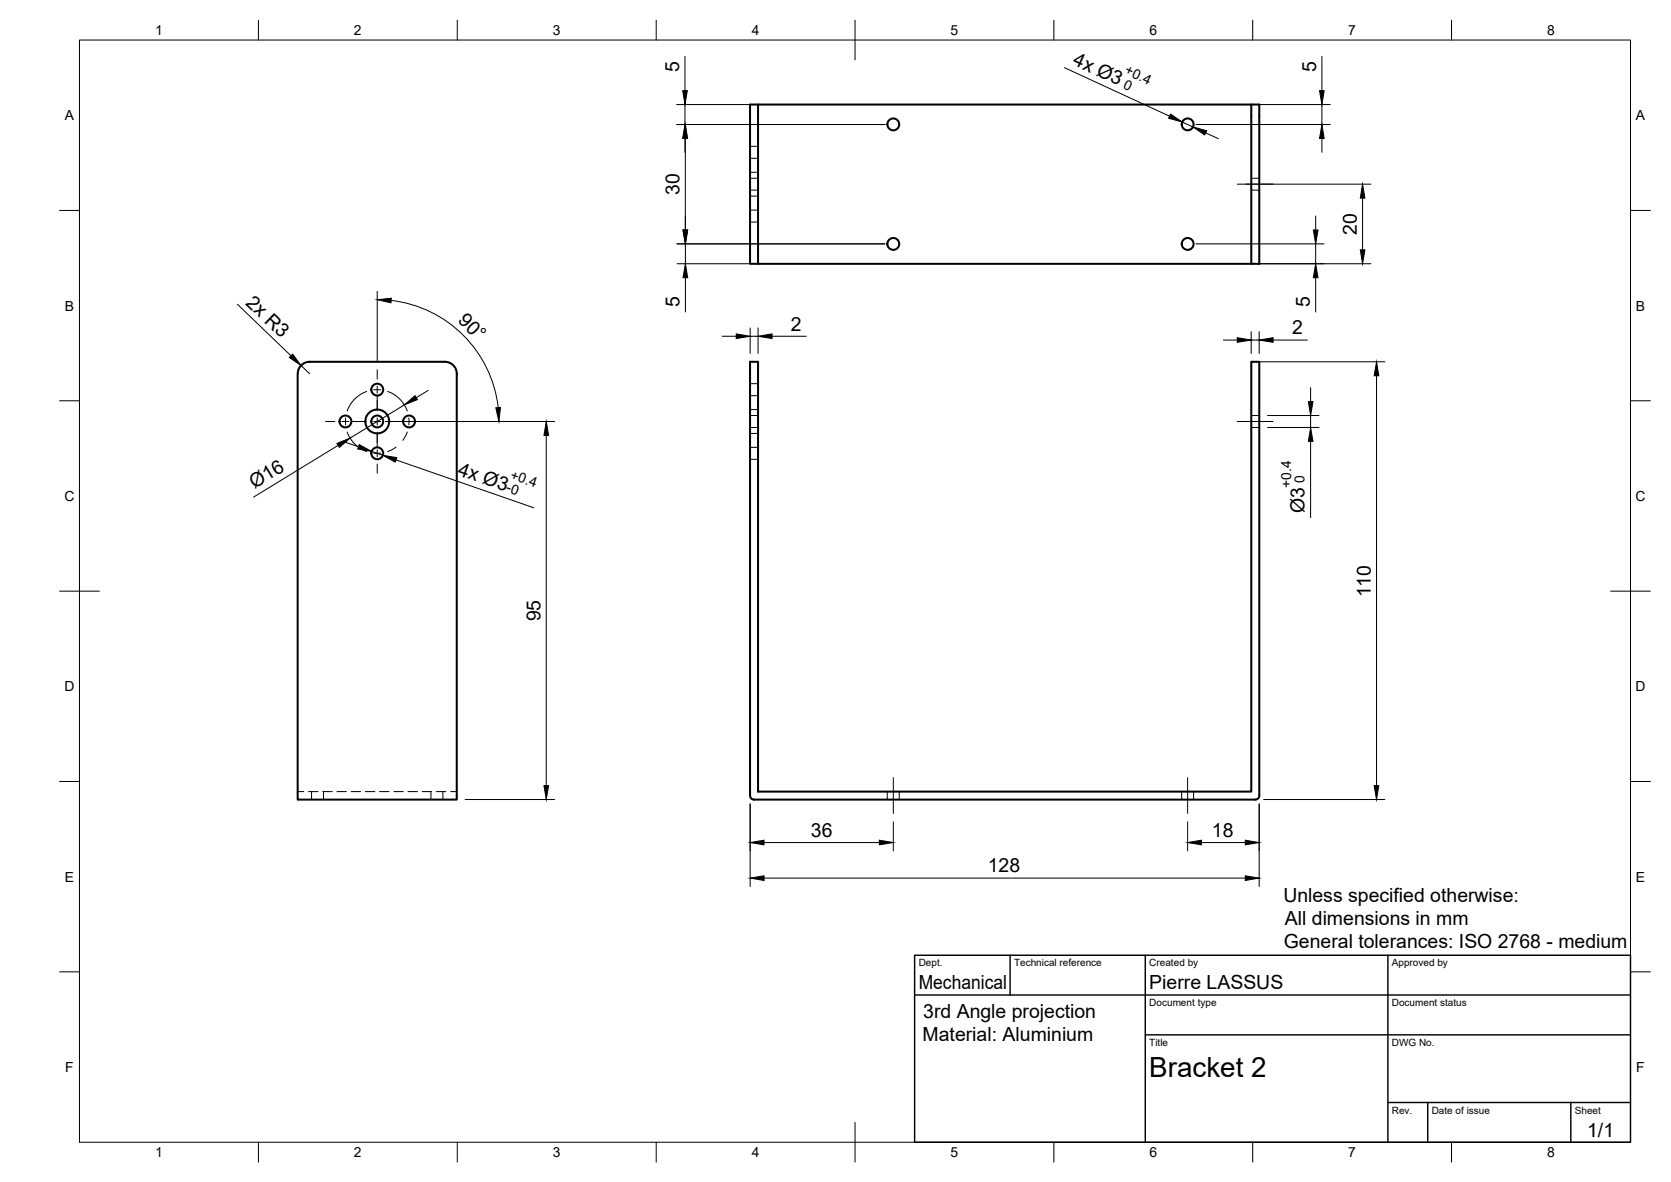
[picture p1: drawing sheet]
<svg xmlns="http://www.w3.org/2000/svg" width="420mm" height="297mm" viewBox="0 0 420 297" stroke-linecap="round" stroke-linejoin="round" font-family="sans-serif">
<!-- layer: Visible -->
<g fill="none" stroke="#000" stroke-width=".51">
<path d="M190.6 26.3v40h-2v-40h128v40h-2v-40M190.6 66.3h124M77.9 90.9h34a2.99 2.99 0 0 1 3 3v107h-40.1v-107a3 3 0 0 1 3.1-3M188.6 90.9h2v108h124v-108h2l.1 109a1.01 1.01 0 0 1-1.1 1h-126a1.01 1.01 0 0 1-1-1z"/>
<circle cx="224.6" cy="31.3" r="1.49"/>
<circle cx="298.6" cy="31.3" r="1.49"/>
<circle cx="224.6" cy="61.3" r="1.49"/>
<circle cx="298.6" cy="61.3" r="1.49"/>
<circle cx="94.9" cy="97.9" r="1.49"/>
<circle cx="86.9" cy="105.9" r="1.49"/>
<circle cx="94.9" cy="105.9" r="1.49"/>
<circle cx="94.9" cy="113.9" r="1.49"/>
<circle cx="94.9" cy="105.9" r="3"/>
<circle cx="102.9" cy="105.9" r="1.49"/>
</g>
<!-- layer: Hidden -->
<g fill="none" stroke="#000" stroke-width=".25">
<path d="M188.6 36.8h2M188.6 39.8h2M188.6 47.8h2M188.6 44.8h2M188.6 43.3h2M188.6 49.3h2M188.6 52.8h2M188.6 55.8h2M314.6 47.8h2M314.6 44.8h2M188.6 96.4h2M188.6 99.4h2"/>
<path d="M188.6 107.4h2M188.6 104.4h2M188.6 112.4h2M188.6 115.4h2M188.6 102.9h2M188.6 108.9h2M314.6 107.4h2M314.6 104.4h2M74.8 198.9h1.6M77.6 198.9h2.4M78.3 198.9v2M81.2 198.9h2.3"/>
<path d="M81.3 198.9v2M84.7 198.9h2.4M88.3 198.9h2.4M91.9 198.9h2.4M95.4 198.9h2.4M99 198.9h2.4M102.6 198.9h2.4M106.2 198.9h2.3M108.4 198.9v2M109.7 198.9h2.4M111.4 198.9v2M113.3 198.9h1.6"/>
<path d="M223.1 198.9v2M226.1 198.9v2M297.1 198.9v2M300.1 198.9v2"/>
</g>
<!-- layer: BORDER -->
<g fill="none" stroke="#000" stroke-width=".25">
<path d="M20 10.1h390v276.9h-390zM65 5.1v5M115 5.1v5M165 5.1v5M215 5.1v10M265 5.1v5M315 5.1v5M365 5.1v5M15 52.9h5M410 52.9h5M15 100.7h5M410 100.7h5"/>
<path d="M15 148.6h10M405 148.6h10M15 196.4h5M410 196.4h5M15 244.2h5M410 244.2h5M65 287v5M115 287v5M165 287v5M215 282.1v9.9M265 287v5M315 287v5"/>
<path d="M365 287v5"/>
</g>
<!-- layer: TITLEBLOCK -->
<path d="M230 240.1h180v46.9h-180zM230 250h180M254 240.1v9.9M288 240.1v46.9M349 240.1v46.9M288 260.1h122M349 277.1h61M359 277.1v9.9M395 277.1v9.9" fill="none" stroke="#000" stroke-width=".36"/>
<!-- layer: FD_Dimensions -->
<g fill="none" stroke="#000" stroke-width=".25">
<path d="M172.2 14.2v8.6M267.7 17l26.4 12.2M332.4 14.2v8.6M170.1 31.3h52.4M170.1 26.3h18.4M172.2 26.3v5M172.2 34.8v3.5M172.3 34.8v23M297.2 30.7l2.8 1.2M300.7 31.3h33.8M303.1 33.4l3.2 1.4M316.7 26.3h17.8"/>
<path d="M332.4 26.3v5M332.4 34.8v3.5M172.3 54.3v3.5M313.2 46.3h31.5M330.8 54.3v3.5M342.6 49.8v13M59.7 76.5l13.5 12.9M94.8 73.2v17.6M98.4 75.5a30.6 30.6 0 0 1 26.9 26.9M170.2 61.3h52.3M170.2 66.3h18.3M172.3 61.3v5"/>
<path d="M172.3 69.8v8.6M300.7 61.3h32.2M316.7 66.3h28M330.8 61.3v5M330.8 69.8v8.6M75.7 91.8l2.2 2.1M107.7 98.1l-3 1.8M181.6 84.5h3.5M188.6 82.4v6.4M188.6 84.5h2M190.6 82.4v6.4M194.1 84.5h8.6"/>
<path d="M307.6 85.5h3.5M314.6 83.4v5.4M314.6 85.5h2M316.6 83.4v5.4M316.7 90.9h31.5M320.1 85.5h8.6M329.5 97.4v3.5M346.1 94.4v103M85 111.9l-21.2 13M86.8 111.1l3.3 1.2M93.4 113.4l2.9 1M96.9 105.9h42.5"/>
<path d="M99.6 115.6l34.6 12M101.7 101.8l-13.7 8.3M137.4 109.4v88M318.7 104.4h13M318.7 107.4h13M329.5 104.4v3M329.5 110.9v19.2M116.9 200.9h22.5M188.6 202v20.8M192.1 211.7h29M224.6 206.5v7.3M298.6 206.5v7.3"/>
<path d="M302.1 211.7h11M316.6 202v20.8M317.7 200.9h30.5M192.1 220.7h121"/>
</g>
<g fill="#000" stroke="#000" stroke-width=".25">
<path d="M172.2 31.3l.6 3.5h-1.1zM171.7 22.8h1.1l-.6 3.5zM172.3 31.3l.6 3.5h-1.2zM294.3 28.7l2.9 2-3.4-1zM300 31.9l3.4 1-.5 1zM332.4 31.3l.6 3.5h-1.2zM331.8 22.8h1.2l-.6 3.5zM171.7 57.8h1.2l-.6 3.5zM330.2 57.8h1.2l-.6 3.5zM342.6 46.3l.6 3.5h-1.2zM94.8 75.3l3.6-.4-.1 1.2zM172.3 66.3l.6 3.5h-1.2z"/>
<path d="M330.8 66.3l.6 3.5h-1.2zM342 62.8h1.2l-.6 3.5zM73.6 89l2.1 2.8-3-2zM101.7 101.8l2.7-2.4 .6 1zM185.1 83.9l3.5 .6-3.5 .6zM190.6 84.5l3.5-.6v1.2zM311.1 84.9l3.5 .6-3.5 .5zM316.6 85.5l3.5-.6v1.1zM346.1 90.9l.6 3.5h-1.2zM84.7 111.4l3.3-1.3-2.7 2.3zM90.3 111.7l3.1 1.7-3.5-.6zM96.3 114.4l3.5 .6-.4 1.1z"/>
<path d="M124.7 102.5l1.1-.1-.3 3.5zM137.4 105.9l.5 3.5h-1.1zM329 100.9h1.1l-.6 3.5zM329.5 107.4l.6 3.5h-1.1zM136.8 197.4h1.1l-.5 3.5zM345.5 197.4h1.2l-.6 3.5zM188.6 211.7l3.5-.6v1.2zM221.1 211.1l3.5 .6-3.5 .6zM298.6 211.7l3.5-.6v1.2zM313.1 211.1l3.5 .6-3.5 .6zM188.6 220.7l3.5-.6v1.2zM313.1 220.1l3.5 .6-3.5 .6z"/>
</g>
<!-- layer: Smart Centers -->
<g fill="none" stroke="#000" stroke-width=".25">
<path d="M311.1 46.3h9M92.2 98.4a8 8 0 0 0-4.9 4.9M94 98h1.7M94.8 92.9v2.4M94.8 97v1.8M94.8 99.4v3.8M97.5 98.4a8 8 0 0 1 4.9 4.9M81.9 105.9h2.3M86 105.9h1.7M86.9 105v1.8M87.3 108.6a8 8 0 0 0 4.9 4.9M88.3 105.9h3.9"/>
<path d="M94 105.9h1.7M94 113.9h1.7M94.8 105v1.8M94.8 108.6v3.8M94.8 113v1.8M94.8 116.6v2.3M97.5 105.9h3.8M99.6 112.4l-2.1 1.1M102 105.9h1.7M102.4 108.6l-1.1 2.1M102.8 105v1.8M105.5 105.9h2.3"/>
<path d="M311.1 105.9h9M224.6 195.4v9M298.6 195.4v9"/>
</g>
<text font-size="7" x="289" y="270.6">Bracket 2</text>
<g font-size="4.9">
<text x="269.5" y="16.2" transform="rotate(25 269.5 16.2)">4x Ø3</text>
<text x="170.8" y="18.1" transform="rotate(-90 170.8 18.1)">5</text>
<text x="330.9" y="18.1" transform="rotate(-90 330.9 18.1)">5</text>
<text x="170.9" y="49" transform="rotate(-90 170.9 49)">30</text>
<text x="341.1" y="59" transform="rotate(-90 341.1 59)">20</text>
<text x="61.6" y="76.3" transform="rotate(44 61.6 76.3)">2x R3</text>
<text x="170.9" y="77.2" transform="rotate(-90 170.9 77.2)">5</text>
<text x="329.4" y="77.2" transform="rotate(-90 329.4 77.2)">5</text>
<text x="115" y="80.7" transform="rotate(45 115 80.7)">90°</text>
<text x="198.9" y="83.1">2</text>
<text x="324.9" y="84.1">2</text>
<text x="114.9" y="119.3" transform="rotate(19 114.9 119.3)">4x Ø3</text>
<text x="64" y="123" transform="rotate(-31 64 123)">Ø16</text>
<text x="328" y="128.9" transform="rotate(-90 328 128.9)">Ø3</text>
<text x="344.7" y="150.1" transform="rotate(-90 344.7 150.1)">110</text>
<text x="135.9" y="156.2" transform="rotate(-90 135.9 156.2)">95</text>
<text x="203.9" y="210.3">36</text>
<text x="304.7" y="210.3">18</text>
<text x="248.4" y="219.2">128</text>
<text x="322.7" y="226.6">Unless specified otherwise:</text>
<text x="323.1" y="232.4">All dimensions in mm</text>
<text x="322.8" y="238.3">General tolerances: ISO 2768 - medium</text>
<text x="231" y="248.5">Mechanical</text>
<text x="289" y="248.5">Pierre LASSUS</text>
<text x="232.1" y="255.8">3rd Angle projection</text>
<text x="232" y="261.6">Material: Aluminium</text>
<text x="399.1" y="285.7">1/1</text>
</g>
<g font-size="3.5">
<text x="39" y="8.8">1</text>
<text x="89" y="8.8">2</text>
<text x="139" y="8.8">3</text>
<text x="189" y="8.8">4</text>
<text x="239" y="8.8">5</text>
<text x="289" y="8.8">6</text>
<text x="339" y="8.8">7</text>
<text x="389" y="8.8">8</text>
<text x="282.2" y="22" transform="rotate(25 282.2 22)">0</text>
<text x="282.6" y="18.5" transform="rotate(25 282.6 18.5)">+0.4</text>
<text x="16.3" y="30.2">A</text>
<text x="411.3" y="30.2">A</text>
<text x="16.3" y="78">B</text>
<text x="411.3" y="78">B</text>
<text x="16.2" y="125.9">C</text>
<text x="127.1" y="123.5" transform="rotate(19 127.1 123.5)">-0</text>
<text x="128.1" y="120.3" transform="rotate(19 128.1 120.3)">+0.4</text>
<text x="324.6" y="122.5" transform="rotate(-90 324.6 122.5)">+0.4</text>
<text x="328" y="121.4" transform="rotate(-90 328 121.4)">0</text>
<text x="411.2" y="125.9">C</text>
<text x="16.2" y="173.7">D</text>
<text x="411.2" y="173.7">D</text>
<text x="16.3" y="221.6">E</text>
<text x="411.3" y="221.6">E</text>
<text x="16.4" y="269.4">F</text>
<text x="411.4" y="269.4">F</text>
<text x="39" y="290.8">1</text>
<text x="89" y="290.8">2</text>
<text x="139" y="290.8">3</text>
<text x="189" y="290.8">4</text>
<text x="239" y="290.8">5</text>
<text x="289" y="290.8">6</text>
<text x="339" y="290.8">7</text>
<text x="389" y="290.8">8</text>
</g>
<g font-size="2.5">
<text x="231" y="242.9">Dept.</text>
<text x="255" y="242.9">Technical reference</text>
<text x="289" y="242.9">Created by</text>
<text x="350" y="242.9">Approved by</text>
<text x="289" y="252.8">Document type</text>
<text x="350" y="252.8">Document status</text>
<text x="289" y="262.9">Title</text>
<text x="350" y="262.9">DWG No.</text>
<text x="350" y="279.9">Rev.</text>
<text x="360" y="279.9">Date of issue</text>
<text x="396" y="279.9">Sheet</text>
</g>
</svg>
